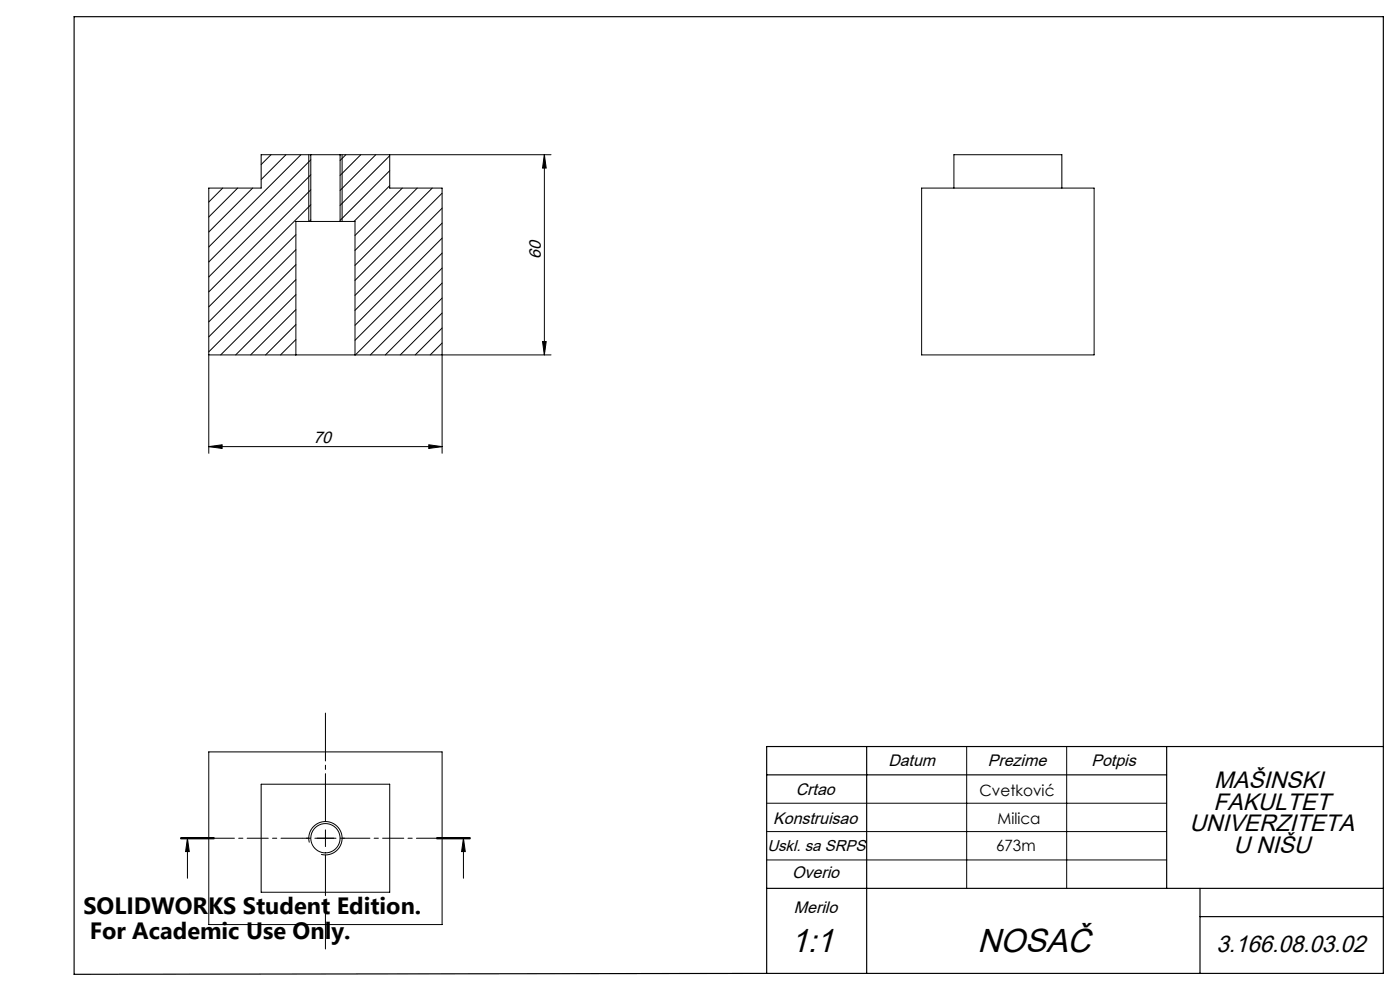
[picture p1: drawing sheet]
<svg xmlns="http://www.w3.org/2000/svg" width="420mm" height="297mm" viewBox="0 0 420 297" stroke-linecap="round" stroke-linejoin="round" font-family="sans-serif">
<g fill="none" stroke="#000" stroke-width=".3">
<path d="M66.8 56.4l-4.2 4.1M71.3 56.4l-8.7 8.6M75.8 56.4l-13.2 13.1M81.3 46.4l-3 2.9M85.8 46.4l-7.5 7.4M90.3 46.4l-27.7 27.6M92.6 46.4v20M93.2 46.4h8.8M93.2 46.4h-14.9v10h-15.7v79.5M93.2 46.4v20M93.2 56.9l-30.6 30.6M93.2 47.9l-30.6 30.6"/>
<path d="M93.2 52.4l-30.6 30.6M102 46.4h63.3M102 46.4v20M102.6 46.4v20M103.8 46.4l-1.8 1.7M108.2 46.4l-6.2 6.2M112.7 46.4l-10.7 10.7M116.9 46.4v10h15.7v79.5M116.9 46.7l-14.9 14.9M116.9 51.2l-14.9 14.9M116.9 55.7l-10.7 10.7M120.7 56.4l-14.2 14.2"/>
<path d="M125.2 56.4l-18.7 18.7M129.7 56.4l-23.2 23.1M132.6 57.9l-26.1 26.1M163.3 46.4l.6 4h-1.1zM163.3 46.4v60M276.5 56.4h51.7v50h-51.7zM286.2 56.4v-10h32.4v10M88.8 70.3l-26.2 26.2M88.8 74.8l-26.2 26.2M88.8 79.3l-26.2 26.1M93.2 66.4h8.8M93.2 66.4h-4.4v40"/>
<path d="M93.2 61.4l-30.6 30.6M93.2 65.9l-.5 .5M102 66.4h4.5v40M132.6 62.4l-26.1 26.1M132.6 66.9l-26.1 26.1M132.6 71.4l-26.1 26.1M132.6 75.9l-26.1 26.1M88.8 83.8l-22.6 22.6M88.8 88.3l-18.1 18.1M88.8 92.8l-13.6 13.6M88.8 97.3l-9.1 9.1M132.6 80.3l-26 26.1"/>
<path d="M132.6 84.8l-21.5 21.6M132.6 89.3l-17 17.1M132.6 93.8l-12.5 12.6M132.6 98.3l-8 8.1M62.6 106.4h26.2M88.8 106.4h17.7M88.8 101.8l-4.6 4.6M88.8 106.3l-.1 .1M106.5 106.4h58.8M132.6 102.8l-3.5 3.6M162.8 102.4h1.1l-.6 4zM62.6 133.9l4-.6v1.1z"/>
<path d="M62.6 133.9h70M128.6 133.3l4 .6-4 .5zM62.6 225.3h70v51.8h-70zM78.3 235h38.6v32.4h-38.6zM290 223.7v42.5M320 223.7v42.5M54.2 251.4h10zM54.2 251.2h10M54.2 251h10M56.2 251.2l.6 4h-1.1zM56.2 251.2v12M92.8 252.5a5 5 0 0 1 4.4-6.3 5 5 0 0 1 5.4 5.5 5 5 0 0 1-6.3 4.3"/>
<path d="M95.1 251.2h5M97.6 248.7v5M131 251.2h10M131 251h10M131 251.4h10M139 251.2l.6 4h-1.1zM139 251.2v12M230 240.7h120M230 249.2h120M230 257.7h120"/>
<circle cx="97.6" cy="251.2" r="4.4"/>
</g>
<path d="M141 251.2h-86.8" fill="none" stroke="#000" stroke-width=".3" stroke-dasharray="6.3 1.3 1.3 1.3" stroke-dashoffset=".4"/>
<path d="M22.2 5h392.8v286.7l-392.8 .3zM230 232.2h120M260 223.7v68M350 223.7v42.5M415 223.7h-185v68M230 266.2h185M360 266.2v25.5M360 274.7h55" fill="none" stroke="#000" stroke-width=".35"/>
<path d="M97.6 246.2v-32.5" fill="none" stroke="#000" stroke-width=".3" stroke-dasharray="15.2 1.3 1.3 1.3" stroke-dashoffset=".9"/>
<path d="M92.6 251.2h-1.9M102.6 251.2h1.9" fill="none" stroke="#000" stroke-width=".3" stroke-dasharray="15.2 1.3 1.3 1.3"/>
<path d="M97.6 256.2v28.2" fill="none" stroke="#000" stroke-width=".3" stroke-dasharray="15.2 1.3 1.3 1.3" stroke-dashoffset="3"/>
<g fill="#000">
<path d="M163.3 46.4l.6 4h-1.1zM162.8 102.4h1.1l-.6 4z"/>
<path d="M128.6 133.3l4 .6-4 .5zM62.6 133.9l4-.6v1.1z"/>
<path d="M139 251.2l.6 4h-1.1zM56.2 251.2l.6 4h-1.1z"/>
</g>
<g font-size="10">
<text x="237.2" y="285.4">1:1</text>
<text x="293.2" y="285.4">NOSAČ</text>
</g>
<g font-size="7.1">
<text x="364.3" y="236.3">MAŠINSKI</text>
<text x="364.1" y="242.7">FAKULTET</text>
<text x="356.9" y="249.1">UNIVERZITETA</text>
<text x="370" y="255.5">U NIŠU</text>
<text x="25" y="273.8">SOLIDWORKS Student Edition.</text>
<text x="26.9" y="281.5">For Academic Use Only.</text>
<text x="364.9" y="285.4">3.166.08.03.02</text>
</g>
<g font-size="5">
<text x="162.2" y="77.7" transform="rotate(-90 162.2 77.7)">60</text>
<text x="94" y="132.8">70</text>
<text x="266.5" y="229.5">Datum</text>
<text x="296.3" y="229.5">Prezime</text>
<text x="327.4" y="229.5">Potpis</text>
<text x="238.8" y="238.4">Crtao</text>
<text x="232" y="246.8">Konstruisao</text>
<text x="237.7" y="263.1">Overio</text>
<text x="238.2" y="273.7">Merilo</text>
</g>
<g font-size="4.7">
<text x="293.9" y="238.4">Cvetković</text>
<text x="299.3" y="246.9">Milica</text>
<text x="230.2" y="255.1">Uskl. sa SRPS</text>
<text x="298.8" y="255.1">673m</text>
</g>
</svg>
